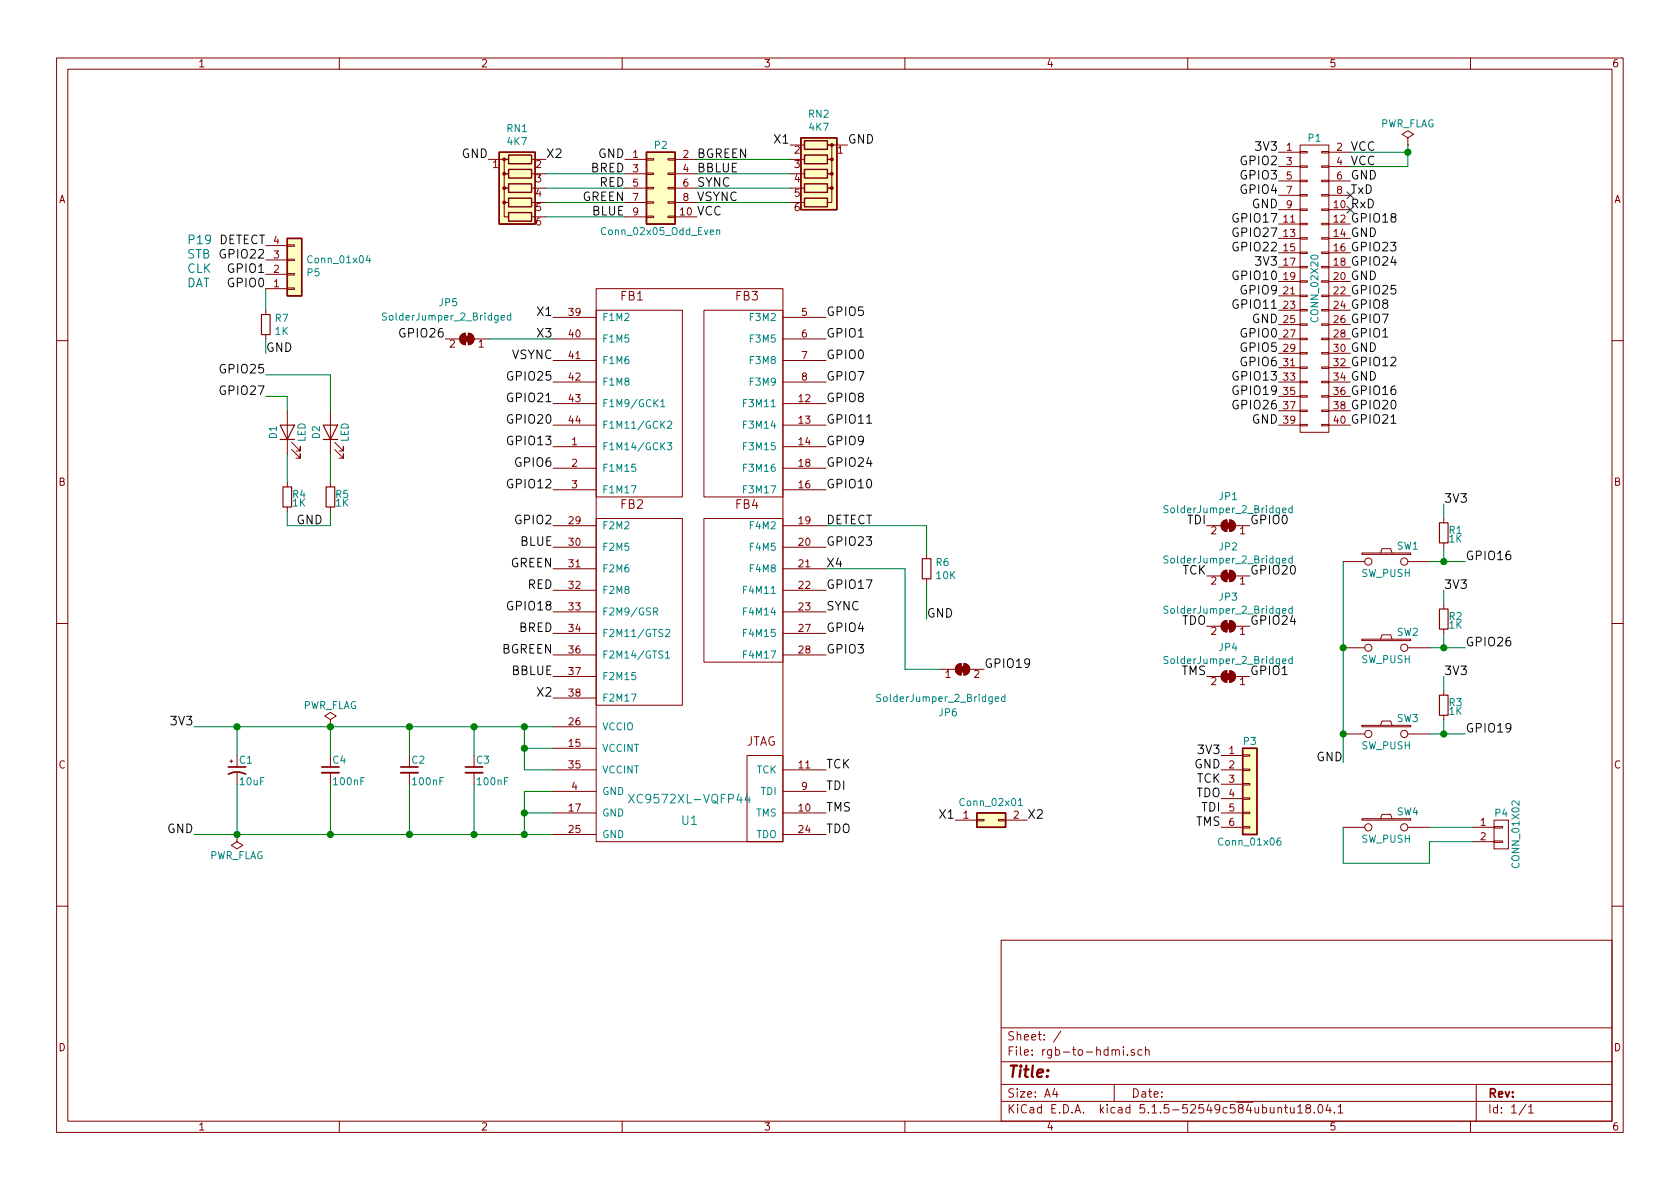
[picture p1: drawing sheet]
EESchema Schematic File Version 4
LIBS:rgb-to-hdmi-cache
EELAYER 30 0
EELAYER END
$Descr A4 11693 8268
encoding utf-8
Sheet 1 1
Title ""
Date ""
Rev ""
Comp ""
Comment1 ""
Comment2 ""
Comment3 ""
Comment4 ""
$EndDescr
NoConn ~ -500 3250
$Comp
L Jumper:SolderJumper_2_Bridged JP5
U 1 1
P 3250 2350
F 0 "JP5" H 3450 2100 50  0000 R CNN
F 1 "SolderJumper_2_Bridged" H 3850 2200 50  0000 R CNN
F 2 "Jumper:SolderJumper-2_P1.3mm_Bridged_RoundedPad1.0x1.5mm" H 3250 2350 50  0001 C CNN
F 3 "~" H 3250 2350 50  0001 C CNN
	1    3250 2350
	-1   0    0    1   
$EndComp
Text Label 3800 1100 0    60   ~ 0
X2
Text Label 5500 1000 2    60   ~ 0
X1
$Comp
L Device:R_Network05 RN1
U 1 1
P 3600 1300
F 0 "RN1" V 3183 1300 50  0000 C CNN
F 1 "4K7" V 3274 1300 50  0000 C CNN
F 2 "Resistor_THT:R_Array_SIP6" V 3975 1300 50  0001 C CNN
F 3 "http://www.vishay.com/docs/31509/csc.pdf" H 3600 1300 50  0001 C CNN
	1    3600 1300
	0    -1   1    0   
$EndComp
$Comp
L Device:R_Network05 RN2
U 1 1
P 5700 1200
F 0 "RN2" V 5283 1200 50  0000 C CNN
F 1 "4K7" V 5374 1200 50  0000 C CNN
F 2 "Resistor_THT:R_Array_SIP6" V 6075 1200 50  0001 C CNN
F 3 "http://www.vishay.com/docs/31509/csc.pdf" H 5700 1200 50  0001 C CNN
	1    5700 1200
	0    1    1    0   
$EndComp
Wire Wire Line
	3400 2350 3850 2350
Text Label 6650 5700 2    60   ~ 0
X1
Text Label 7150 5700 0    60   ~ 0
X2
$Comp
L Connector_Generic:Conn_02x01 J2
U 1 1
P 6850 5700
F 0 "J2" H 6900 5917 50  0001 C CNN
F 1 "Conn_02x01" H 6900 5825 50  0000 C CNN
F 2 "Connector_PinHeader_2.54mm:PinHeader_2x01_P2.54mm_Horizontal" H 6850 5700 50  0001 C CNN
F 3 "~" H 6850 5700 50  0001 C CNN
	1    6850 5700
	1    0    0    -1  
$EndComp
Text Notes 1300 1700 0    60   ~ 0
P19\n
Text Notes 1300 1800 0    60   ~ 0
STB
Text Notes 1300 1900 0    60   ~ 0
CLK
Text Notes 1300 2000 0    60   ~ 0
DAT
Text Label 6450 4300 0    60   ~ 0
GND
Wire Wire Line
	6450 4050 6450 4300
Wire Wire Line
	6450 3850 6450 3650
$Comp
L Device:R_Small R6
U 1 1
P 6450 3950
F 0 "R6" H 6509 3996 50  0000 L CNN
F 1 "10K" H 6509 3905 50  0000 L CNN
F 2 "Resistor_SMD:R_0805_2012Metric_Pad1.15x1.40mm_HandSolder" H 6450 3950 50  0001 C CNN
F 3 "~" H 6450 3950 50  0001 C CNN
	1    6450 3950
	1    0    0    -1  
$EndComp
Wire Wire Line
	5750 3650 6450 3650
Text Label 1850 1700 2    60   ~ 0
DETECT
Text Label 1850 1800 2    60   ~ 0
GPIO22
Text Label 1850 1900 2    60   ~ 0
GPIO1
Text Label 1850 2000 2    60   ~ 0
GPIO0
$Comp
L Connector_Generic:Conn_01x04 P5
U 1 1
P 2050 1900
F 0 "P5" H 2130 1892 50  0000 L CNN
F 1 "Conn_01x04" H 2130 1801 50  0000 L CNN
F 2 "Connector_PinSocket_2.54mm:PinSocket_1x04_P2.54mm_Vertical" H 2050 1900 50  0001 C CNN
F 3 "~" H 2050 1900 50  0001 C CNN
	1    2050 1900
	1    0    0    1   
$EndComp
Connection ~ 1650 5050
Wire Wire Line
	1650 5050 1350 5050
Wire Wire Line
	1650 5800 1350 5800
$Comp
L Device:CP1_Small C1
U 1 1
P 1650 5350
F 0 "C1" H 1660 5420 50  0000 L CNN
F 1 "10uF" H 1660 5270 50  0000 L CNN
F 2 "Capacitor_SMD:C_0805_2012Metric_Pad1.15x1.40mm_HandSolder" H 1650 5350 50  0001 C CNN
F 3 "" H 1650 5350 50  0000 C CNN
	1    1650 5350
	1    0    0    -1  
$EndComp
$Comp
L Device:C_Small C2
U 1 1
P 2850 5350
F 0 "C2" H 2860 5420 50  0000 L CNN
F 1 "100nF" H 2860 5270 50  0000 L CNN
F 2 "Capacitor_SMD:C_0805_2012Metric_Pad1.15x1.40mm_HandSolder" H 2850 5350 50  0001 C CNN
F 3 "" H 2850 5350 50  0000 C CNN
	1    2850 5350
	1    0    0    -1  
$EndComp
Text Label 8400 3650 2    60   ~ 0
TDI
Text Label 8700 3650 0    60   ~ 0
GPIO0
$Comp
L Jumper:SolderJumper_2_Bridged JP1
U 1 1
P 8550 3650
F 0 "JP1" H 8550 3855 50  0000 C CNN
F 1 "SolderJumper_2_Bridged" H 8550 3764 50  0000 C CNN
F 2 "Jumper:SolderJumper-2_P1.3mm_Bridged_RoundedPad1.0x1.5mm" H 8550 3650 50  0001 C CNN
F 3 "~" H 8550 3650 50  0001 C CNN
	1    8550 3650
	-1   0    0    -1  
$EndComp
$Comp
L Jumper:SolderJumper_2_Bridged JP2
U 1 1
P 8550 4000
F 0 "JP2" H 8550 4205 50  0000 C CNN
F 1 "SolderJumper_2_Bridged" H 8550 4114 50  0000 C CNN
F 2 "Jumper:SolderJumper-2_P1.3mm_Bridged_RoundedPad1.0x1.5mm" H 8550 4000 50  0001 C CNN
F 3 "~" H 8550 4000 50  0001 C CNN
	1    8550 4000
	-1   0    0    -1  
$EndComp
$Comp
L Jumper:SolderJumper_2_Bridged JP3
U 1 1
P 8550 4350
F 0 "JP3" H 8550 4555 50  0000 C CNN
F 1 "SolderJumper_2_Bridged" H 8550 4464 50  0000 C CNN
F 2 "Jumper:SolderJumper-2_P1.3mm_Bridged_RoundedPad1.0x1.5mm" H 8550 4350 50  0001 C CNN
F 3 "~" H 8550 4350 50  0001 C CNN
	1    8550 4350
	-1   0    0    -1  
$EndComp
$Comp
L Jumper:SolderJumper_2_Bridged JP4
U 1 1
P 8550 4700
F 0 "JP4" H 8550 4905 50  0000 C CNN
F 1 "SolderJumper_2_Bridged" H 8550 4814 50  0000 C CNN
F 2 "Jumper:SolderJumper-2_P1.3mm_Bridged_RoundedPad1.0x1.5mm" H 8550 4700 50  0001 C CNN
F 3 "~" H 8550 4700 50  0001 C CNN
	1    8550 4700
	-1   0    0    -1  
$EndComp
Wire Wire Line
	3650 5650 3650 5800
Wire Wire Line
	3650 5200 3650 5350
Wire Wire Line
	3650 5050 3850 5050
Wire Wire Line
	3650 5800 3850 5800
Wire Wire Line
	2300 5050 2850 5050
Wire Wire Line
	2850 5050 3300 5050
Wire Wire Line
	3300 5050 3650 5050
Wire Wire Line
	3300 5800 3650 5800
Wire Wire Line
	2850 5800 3300 5800
Wire Wire Line
	2300 5800 2850 5800
Wire Wire Line
	10050 3900 10200 3900
Wire Wire Line
	10050 4500 10200 4500
Wire Wire Line
	10050 5100 10200 5100
Wire Wire Line
	9350 4500 9350 5100
Wire Wire Line
	9350 5100 9350 5300
Text Label 8700 4350 0    60   ~ 0
GPIO24
Text Label 8700 4700 0    60   ~ 0
GPIO1
Text Label 8400 4350 2    60   ~ 0
TDO
Text Label 8400 4700 2    60   ~ 0
TMS
Text Label 8400 4000 2    60   ~ 0
TCK
Text Label 8700 4000 0    60   ~ 0
GPIO20
Text Label 5750 5800 0    60   ~ 0
TDO
Text Label 5750 5650 0    60   ~ 0
TMS
Text Label 5750 5500 0    60   ~ 0
TDI
Text Label 5750 5350 0    60   ~ 0
TCK
Text Label 8500 5750 2    60   ~ 0
TMS
Text Label 8500 5650 2    60   ~ 0
TDI
Text Label 8500 5550 2    60   ~ 0
TDO
Text Label 8500 5450 2    60   ~ 0
TCK
Text Label 8500 5350 2    60   ~ 0
GND
Text Label 8500 5250 2    60   ~ 0
3V3
$Comp
L rgb-to-hdmi-rescue:Conn_01x06 P3
U 1 1
P 8700 5450
F 0 "P3" H 8700 5750 50  0000 C CNN
F 1 "Conn_01x06" H 8700 5050 50  0000 C CNN
F 2 "Connector_PinHeader_2.54mm:PinHeader_1x06_P2.54mm_Vertical" H 8700 5450 50  0001 C CNN
F 3 "" H 8700 5450 50  0001 C CNN
	1    8700 5450
	1    0    0    -1  
$EndComp
Text Label 3400 1100 2    60   ~ 0
GND
Text Label 5900 1000 0    60   ~ 0
GND
Wire Wire Line
	4350 1500 3800 1500
Wire Wire Line
	4850 1100 5500 1100
$Comp
L rgb-to-hdmi-rescue:Conn_02x05_Odd_Even P2
U 1 1
P 4550 1300
F 0 "P2" H 4600 1600 50  0000 C CNN
F 1 "Conn_02x05_Odd_Even" H 4600 1000 50  0000 C CNN
F 2 "Connector_PinHeader_2.54mm:PinHeader_2x05_P2.54mm_Horizontal" H 4550 1300 50  0001 C CNN
F 3 "" H 4550 1300 50  0001 C CNN
	1    4550 1300
	1    0    0    -1  
$EndComp
Wire Wire Line
	1650 5800 2300 5800
Wire Wire Line
	4850 1400 5500 1400
Wire Wire Line
	4850 1300 5500 1300
Wire Wire Line
	4850 1200 5500 1200
Wire Wire Line
	4350 1400 3800 1400
Wire Wire Line
	4350 1300 3800 1300
Wire Wire Line
	4350 1200 3800 1200
Wire Wire Line
	3850 5500 3650 5500
Wire Wire Line
	3650 5500 3650 5650
Wire Wire Line
	3650 5650 3850 5650
Connection ~ 3650 5650
Wire Wire Line
	1650 5050 2300 5050
Wire Wire Line
	3650 5050 3650 5200
Wire Wire Line
	3650 5350 3850 5350
Wire Wire Line
	3850 5200 3650 5200
Connection ~ 3650 5200
Connection ~ 3650 5050
Connection ~ 3650 5800
Connection ~ 2300 5050
Wire Wire Line
	2850 5050 2850 5250
Connection ~ 2850 5050
Wire Wire Line
	3300 5050 3300 5250
Connection ~ 3300 5050
Wire Wire Line
	3300 5800 3300 5450
Connection ~ 3300 5800
Wire Wire Line
	2850 5800 2850 5450
Connection ~ 2850 5800
Connection ~ 2300 5800
Wire Wire Line
	10250 5750 9950 5750
Wire Wire Line
	9950 5850 10250 5850
Wire Wire Line
	2300 5800 2300 5450
Wire Wire Line
	2300 5050 2300 5250
Wire Wire Line
	1650 5050 1650 5250
Wire Wire Line
	1650 5800 1650 5450
Wire Wire Line
	9950 3900 10050 3900
Wire Wire Line
	10050 3900 10050 3800
Wire Wire Line
	10050 3600 10050 3500
Connection ~ 10050 3900
Wire Wire Line
	9950 5100 10050 5100
Wire Wire Line
	10050 5100 10050 5000
Wire Wire Line
	9950 4500 10050 4500
Wire Wire Line
	10050 4500 10050 4400
Connection ~ 10050 4500
Connection ~ 10050 5100
Wire Wire Line
	10050 4200 10050 4100
Wire Wire Line
	10050 4800 10050 4700
Wire Wire Line
	9350 3900 9350 4500
Connection ~ 9350 4500
Connection ~ 9350 5100
Wire Wire Line
	9950 5850 9950 6000
Wire Wire Line
	9950 6000 9350 6000
Wire Wire Line
	9350 6000 9350 5750
Connection ~ 1650 5800
Wire Wire Line
	2300 3150 2300 3350
Wire Wire Line
	2000 3150 2000 3350
Wire Wire Line
	2000 3650 2000 3550
Wire Wire Line
	2000 2850 2000 2750
Wire Wire Line
	2000 2750 1850 2750
Wire Wire Line
	2300 2850 2300 2600
Wire Wire Line
	2300 2600 1850 2600
Wire Wire Line
	2300 3550 2300 3650
Wire Wire Line
	2300 3650 2000 3650
Text Label 3850 2500 2    60   ~ 0
VSYNC
Text Label 4850 1500 0    60   ~ 0
VCC
Text Label 4850 1400 0    60   ~ 0
VSYNC
Text Label 4850 1300 0    60   ~ 0
SYNC
Text Label 4850 1200 0    60   ~ 0
BBLUE
Text Label 4850 1100 0    60   ~ 0
BGREEN
Text Label 4350 1500 2    60   ~ 0
BLUE
Text Label 4350 1400 2    60   ~ 0
GREEN
Text Label 4350 1300 2    60   ~ 0
RED
Text Label 4350 1200 2    60   ~ 0
BRED
Text Label 4350 1100 2    60   ~ 0
GND
Text Label 3850 4850 2    60   ~ 0
X2
Text Label 2250 3650 2    60   ~ 0
GND
Text Label 1850 2600 2    60   ~ 0
GPIO25
Text Label 3850 3250 2    60   ~ 0
GPIO6
Text Label 3850 3100 2    60   ~ 0
GPIO13
Text Label 3850 2650 2    60   ~ 0
GPIO25
Text Label 3850 2350 2    60   ~ 0
X3
Text Label 10200 5100 0    60   ~ 0
GPIO19
Text Label 10200 4500 0    60   ~ 0
GPIO26
Text Label 1850 2750 2    60   ~ 0
GPIO27
$Comp
L Device:R_Small R4
U 1 1
P 2000 3450
F 0 "R4" H 2030 3470 50  0000 L CNN
F 1 "1K" H 2030 3410 50  0000 L CNN
F 2 "Resistor_SMD:R_0805_2012Metric_Pad1.15x1.40mm_HandSolder" H 2000 3450 50  0001 C CNN
F 3 "" H 2000 3450 50  0000 C CNN
	1    2000 3450
	1    0    0    -1  
$EndComp
$Comp
L Device:LED D1
U 1 1
P 2000 3000
F 0 "D1" H 2000 3100 50  0000 C CNN
F 1 "LED" H 2000 2900 50  0000 C CNN
F 2 "LED_THT:LED_D1.8mm_W3.3mm_H2.4mm_Custom2" H 2000 3000 50  0001 C CNN
F 3 "" H 2000 3000 50  0001 C CNN
	1    2000 3000
	0    -1   -1   0   
$EndComp
$Comp
L Device:LED D2
U 1 1
P 2300 3000
F 0 "D2" H 2300 3100 50  0000 C CNN
F 1 "LED" H 2300 2900 50  0000 C CNN
F 2 "LED_THT:LED_D1.8mm_W3.3mm_H2.4mm_Custom2" H 2300 3000 50  0001 C CNN
F 3 "" H 2300 3000 50  0001 C CNN
	1    2300 3000
	0    -1   -1   0   
$EndComp
$Comp
L Device:R_Small R5
U 1 1
P 2300 3450
F 0 "R5" H 2330 3470 50  0000 L CNN
F 1 "1K" H 2330 3410 50  0000 L CNN
F 2 "Resistor_SMD:R_0805_2012Metric_Pad1.15x1.40mm_HandSolder" H 2300 3450 50  0001 C CNN
F 3 "" H 2300 3450 50  0000 C CNN
	1    2300 3450
	1    0    0    -1  
$EndComp
$Comp
L power:PWR_FLAG #FLG02
U 1 1
P 1650 5800
F 0 "#FLG02" H 1650 5875 50  0001 C CNN
F 1 "PWR_FLAG" H 1650 5950 50  0000 C CNN
F 2 "" H 1650 5800 50  0001 C CNN
F 3 "" H 1650 5800 50  0001 C CNN
	1    1650 5800
	-1   0    0    1   
$EndComp
$Comp
L power:PWR_FLAG #FLG01
U 1 1
P 2300 5050
F 0 "#FLG01" H 2300 5125 50  0001 C CNN
F 1 "PWR_FLAG" H 2300 5200 50  0000 C CNN
F 2 "" H 2300 5050 50  0001 C CNN
F 3 "" H 2300 5050 50  0001 C CNN
	1    2300 5050
	1    0    0    -1  
$EndComp
Text Label 1350 5050 2    60   ~ 0
3V3
Text Label 1350 5800 2    60   ~ 0
GND
Text Label 3850 4700 2    60   ~ 0
BBLUE
Text Label 3850 4550 2    60   ~ 0
BGREEN
Text Label 3850 4400 2    60   ~ 0
BRED
Text Label 5750 3250 0    60   ~ 0
GPIO24
Text Label 5750 3650 0    60   ~ 0
DETECT
Text Label 5750 3800 0    60   ~ 0
GPIO23
Text Label 5750 3950 0    60   ~ 0
X4
Text Label 3850 2200 2    60   ~ 0
X1
$Comp
L rgb-to-hdmi-rescue:SW_PUSH SW4
U 1 1
P 9650 5750
F 0 "SW4" H 9800 5860 50  0000 C CNN
F 1 "SW_PUSH" H 9650 5670 50  0000 C CNN
F 2 "Button_Switch_THT:SW_PUSH_6mm_H5mm" H 9650 5750 50  0001 C CNN
F 3 "" H 9650 5750 50  0000 C CNN
	1    9650 5750
	1    0    0    -1  
$EndComp
Text Label 9350 5300 2    60   ~ 0
GND
Text Label 10050 4700 0    60   ~ 0
3V3
Text Label 10050 4100 0    60   ~ 0
3V3
$Comp
L Device:R_Small R3
U 1 1
P 10050 4900
F 0 "R3" H 10080 4920 50  0000 L CNN
F 1 "1K" H 10080 4860 50  0000 L CNN
F 2 "Resistor_SMD:R_0805_2012Metric_Pad1.15x1.40mm_HandSolder" H 10050 4900 50  0001 C CNN
F 3 "" H 10050 4900 50  0000 C CNN
	1    10050 4900
	1    0    0    -1  
$EndComp
$Comp
L Device:R_Small R2
U 1 1
P 10050 4300
F 0 "R2" H 10080 4320 50  0000 L CNN
F 1 "1K" H 10080 4260 50  0000 L CNN
F 2 "Resistor_SMD:R_0805_2012Metric_Pad1.15x1.40mm_HandSolder" H 10050 4300 50  0001 C CNN
F 3 "" H 10050 4300 50  0000 C CNN
	1    10050 4300
	1    0    0    -1  
$EndComp
$Comp
L rgb-to-hdmi-rescue:SW_PUSH SW3
U 1 1
P 9650 5100
F 0 "SW3" H 9800 5210 50  0000 C CNN
F 1 "SW_PUSH" H 9650 5020 50  0000 C CNN
F 2 "Button_Switch_THT:SW_PUSH_6mm_H5mm" H 9650 5100 50  0001 C CNN
F 3 "" H 9650 5100 50  0000 C CNN
	1    9650 5100
	1    0    0    -1  
$EndComp
$Comp
L rgb-to-hdmi-rescue:SW_PUSH SW2
U 1 1
P 9650 4500
F 0 "SW2" H 9800 4610 50  0000 C CNN
F 1 "SW_PUSH" H 9650 4420 50  0000 C CNN
F 2 "Button_Switch_THT:SW_PUSH_6mm_H5mm" H 9650 4500 50  0001 C CNN
F 3 "" H 9650 4500 50  0000 C CNN
	1    9650 4500
	1    0    0    -1  
$EndComp
Text Label 10200 3900 0    60   ~ 0
GPIO16
Text Label 10050 3500 0    60   ~ 0
3V3
$Comp
L Device:R_Small R1
U 1 1
P 10050 3700
F 0 "R1" H 10080 3720 50  0000 L CNN
F 1 "1K" H 10080 3660 50  0000 L CNN
F 2 "Resistor_SMD:R_0805_2012Metric_Pad1.15x1.40mm_HandSolder" H 10050 3700 50  0001 C CNN
F 3 "" H 10050 3700 50  0000 C CNN
	1    10050 3700
	1    0    0    -1  
$EndComp
$Comp
L rgb-to-hdmi-rescue:SW_PUSH SW1
U 1 1
P 9650 3900
F 0 "SW1" H 9800 4010 50  0000 C CNN
F 1 "SW_PUSH" H 9650 3820 50  0000 C CNN
F 2 "Button_Switch_THT:SW_PUSH_6mm_H5mm" H 9650 3900 50  0001 C CNN
F 3 "" H 9650 3900 50  0000 C CNN
	1    9650 3900
	1    0    0    -1  
$EndComp
Text Label 3850 4250 2    60   ~ 0
GPIO18
Text Label 3850 4100 2    60   ~ 0
RED
Text Label 3850 3950 2    60   ~ 0
GREEN
Text Label 3850 3800 2    60   ~ 0
BLUE
Text Label 3850 2950 2    60   ~ 0
GPIO20
Text Label 3850 2800 2    60   ~ 0
GPIO21
Text Label 3850 3400 2    60   ~ 0
GPIO12
Text Label 5750 2200 0    60   ~ 0
GPIO5
Text Label 5750 2350 0    60   ~ 0
GPIO1
Text Label 5750 2500 0    60   ~ 0
GPIO0
Text Label 5750 2650 0    60   ~ 0
GPIO7
Text Label 5750 2800 0    60   ~ 0
GPIO8
Text Label 5750 2950 0    60   ~ 0
GPIO11
Text Label 5750 3100 0    60   ~ 0
GPIO9
Text Label 5750 3400 0    60   ~ 0
GPIO10
Text Label 5750 4100 0    60   ~ 0
GPIO17
Text Label 5750 4250 0    60   ~ 0
SYNC
Text Label 5750 4400 0    60   ~ 0
GPIO4
Text Label 5750 4550 0    60   ~ 0
GPIO3
Text Label 3850 3650 2    60   ~ 0
GPIO2
$Comp
L Device:C_Small C3
U 1 1
P 3300 5350
F 0 "C3" H 3310 5420 50  0000 L CNN
F 1 "100nF" H 3310 5270 50  0000 L CNN
F 2 "Capacitor_SMD:C_0805_2012Metric_Pad1.15x1.40mm_HandSolder" H 3300 5350 50  0001 C CNN
F 3 "" H 3300 5350 50  0000 C CNN
	1    3300 5350
	1    0    0    -1  
$EndComp
$Comp
L Device:C_Small C4
U 1 1
P 2300 5350
F 0 "C4" H 2310 5420 50  0000 L CNN
F 1 "100nF" H 2310 5270 50  0000 L CNN
F 2 "Capacitor_SMD:C_0805_2012Metric_Pad1.15x1.40mm_HandSolder" H 2300 5350 50  0001 C CNN
F 3 "" H 2300 5350 50  0000 C CNN
	1    2300 5350
	1    0    0    -1  
$EndComp
$Comp
L rgb-to-hdmi-rescue:CONN_01X02 P4
U 1 1
P 10450 5800
F 0 "P4" H 10450 5950 50  0000 C CNN
F 1 "CONN_01X02" V 10550 5800 50  0000 C CNN
F 2 "Connector_PinSocket_2.54mm:PinSocket_1x02_P2.54mm_Vertical_Custom" H 10450 5800 50  0001 C CNN
F 3 "" H 10450 5800 50  0000 C CNN
	1    10450 5800
	1    0    0    -1  
$EndComp
$Comp
L xc9572xl:XC9572XL-VQFP44 U1
U 1 1
P 4800 3500
F 0 "U1" H 4800 1300 60  0000 C CNN
F 1 "XC9572XL-VQFP44" H 4800 1450 60  0000 C CNN
F 2 "Package_QFP:LQFP-44_10x10mm_P0.8mm" H 4800 3500 60  0001 C CNN
F 3 "" H 4800 3500 60  0001 C CNN
	1    4800 3500
	1    0    0    -1  
$EndComp
$Comp
L Jumper:SolderJumper_2_Bridged JP6
U 1 1
P 6700 4650
F 0 "JP6" H 6600 4350 50  0000 C CNN
F 1 "SolderJumper_2_Bridged" H 6550 4450 50  0000 C CNN
F 2 "Jumper:SolderJumper-2_P1.3mm_Bridged_RoundedPad1.0x1.5mm" H 6700 4650 50  0001 C CNN
F 3 "~" H 6700 4650 50  0001 C CNN
	1    6700 4650
	1    0    0    -1  
$EndComp
Wire Wire Line
	6300 4650 6550 4650
Wire Wire Line
	5750 3950 6300 3950
Wire Wire Line
	6300 3950 6300 4650
Text Label 3100 2350 2    60   ~ 0
GPIO26
Text Label 6850 4650 0    60   ~ 0
GPIO19
NoConn ~ 9400 1450
NoConn ~ 9400 1350
Wire Wire Line
	9800 1050 9800 1150
Wire Wire Line
	9400 1050 9800 1050
Wire Wire Line
	9800 1000 9800 1050
Wire Wire Line
	9800 1150 9400 1150
Connection ~ 9800 1050
Text Label 8900 2350 2    60   ~ 0
GPIO0
Text Label 9400 2350 0    60   ~ 0
GPIO1
Text Label 9400 2050 0    60   ~ 0
GPIO25
$Comp
L power:PWR_FLAG #FLG0101
U 1 1
P 9800 1000
F 0 "#FLG0101" H 9800 1075 50  0001 C CNN
F 1 "PWR_FLAG" H 9800 1150 50  0000 C CNN
F 2 "" H 9800 1000 50  0001 C CNN
F 3 "" H 9800 1000 50  0001 C CNN
	1    9800 1000
	1    0    0    -1  
$EndComp
Text Label 8900 1850 2    60   ~ 0
3V3
Text Label 8900 1050 2    60   ~ 0
3V3
Text Label 9400 1850 0    60   ~ 0
GPIO24
Text Label 9400 1750 0    60   ~ 0
GPIO23
Text Label 8900 1750 2    60   ~ 0
GPIO22
Text Label 8900 1650 2    60   ~ 0
GPIO27
Text Label 9400 2950 0    60   ~ 0
GPIO21
Text Label 9400 2850 0    60   ~ 0
GPIO20
Text Label 9400 2750 0    60   ~ 0
GPIO16
Text Label 9400 2650 0    60   ~ 0
GND
Text Label 9400 2550 0    60   ~ 0
GPIO12
Text Label 9400 2450 0    60   ~ 0
GND
Text Label 9400 2250 0    60   ~ 0
GPIO7
Text Label 9400 2150 0    60   ~ 0
GPIO8
Text Label 9400 1650 0    60   ~ 0
GND
Text Label 9400 1950 0    60   ~ 0
GND
Text Label 9400 1550 0    60   ~ 0
GPIO18
Text Label 9400 1450 0    60   ~ 0
RxD
Text Label 9400 1350 0    60   ~ 0
TxD
Text Label 9400 1250 0    60   ~ 0
GND
Text Label 9400 1150 0    60   ~ 0
VCC
Text Label 9400 1050 0    60   ~ 0
VCC
Text Label 8900 2950 2    60   ~ 0
GND
Text Label 8900 2850 2    60   ~ 0
GPIO26
Text Label 8900 2750 2    60   ~ 0
GPIO19
Text Label 8900 2650 2    60   ~ 0
GPIO13
Text Label 8900 2550 2    60   ~ 0
GPIO6
Text Label 8900 2450 2    60   ~ 0
GPIO5
Text Label 8900 2250 2    60   ~ 0
GND
Text Label 8900 2150 2    60   ~ 0
GPIO11
Text Label 8900 2050 2    60   ~ 0
GPIO9
Text Label 8900 1950 2    60   ~ 0
GPIO10
Text Label 8900 1550 2    60   ~ 0
GPIO17
Text Label 8900 1450 2    60   ~ 0
GND
Text Label 8900 1350 2    60   ~ 0
GPIO4
Text Label 8900 1250 2    60   ~ 0
GPIO3
Text Label 8900 1150 2    60   ~ 0
GPIO2
$Comp
L rgb-to-hdmi-rescue:CONN_02X20 P1
U 1 1
P 9150 2000
F 0 "P1" H 9150 3050 50  0000 C CNN
F 1 "CONN_02X20" V 9150 2000 50  0000 C CNN
F 2 "Connector_PinSocket_2.54mm:PinSocket_2x20_P2.54mm_Vertical_Custom" H 9150 1050 50  0001 C CNN
F 3 "" H 9150 1050 50  0000 C CNN
	1    9150 2000
	1    0    0    -1  
$EndComp
$Comp
L Device:R_Small R7
U 1 1
P 1850 2250
F 0 "R7" H 1909 2296 50  0000 L CNN
F 1 "1K" H 1909 2205 50  0000 L CNN
F 2 "Resistor_SMD:R_0805_2012Metric_Pad1.15x1.40mm_HandSolder" H 1850 2250 50  0001 C CNN
F 3 "~" H 1850 2250 50  0001 C CNN
	1    1850 2250
	1    0    0    -1  
$EndComp
Wire Wire Line
	1850 2000 1850 2150
Text Label 1850 2450 0    60   ~ 0
GND
Wire Wire Line
	1850 2450 1850 2350
$EndSCHEMATC
